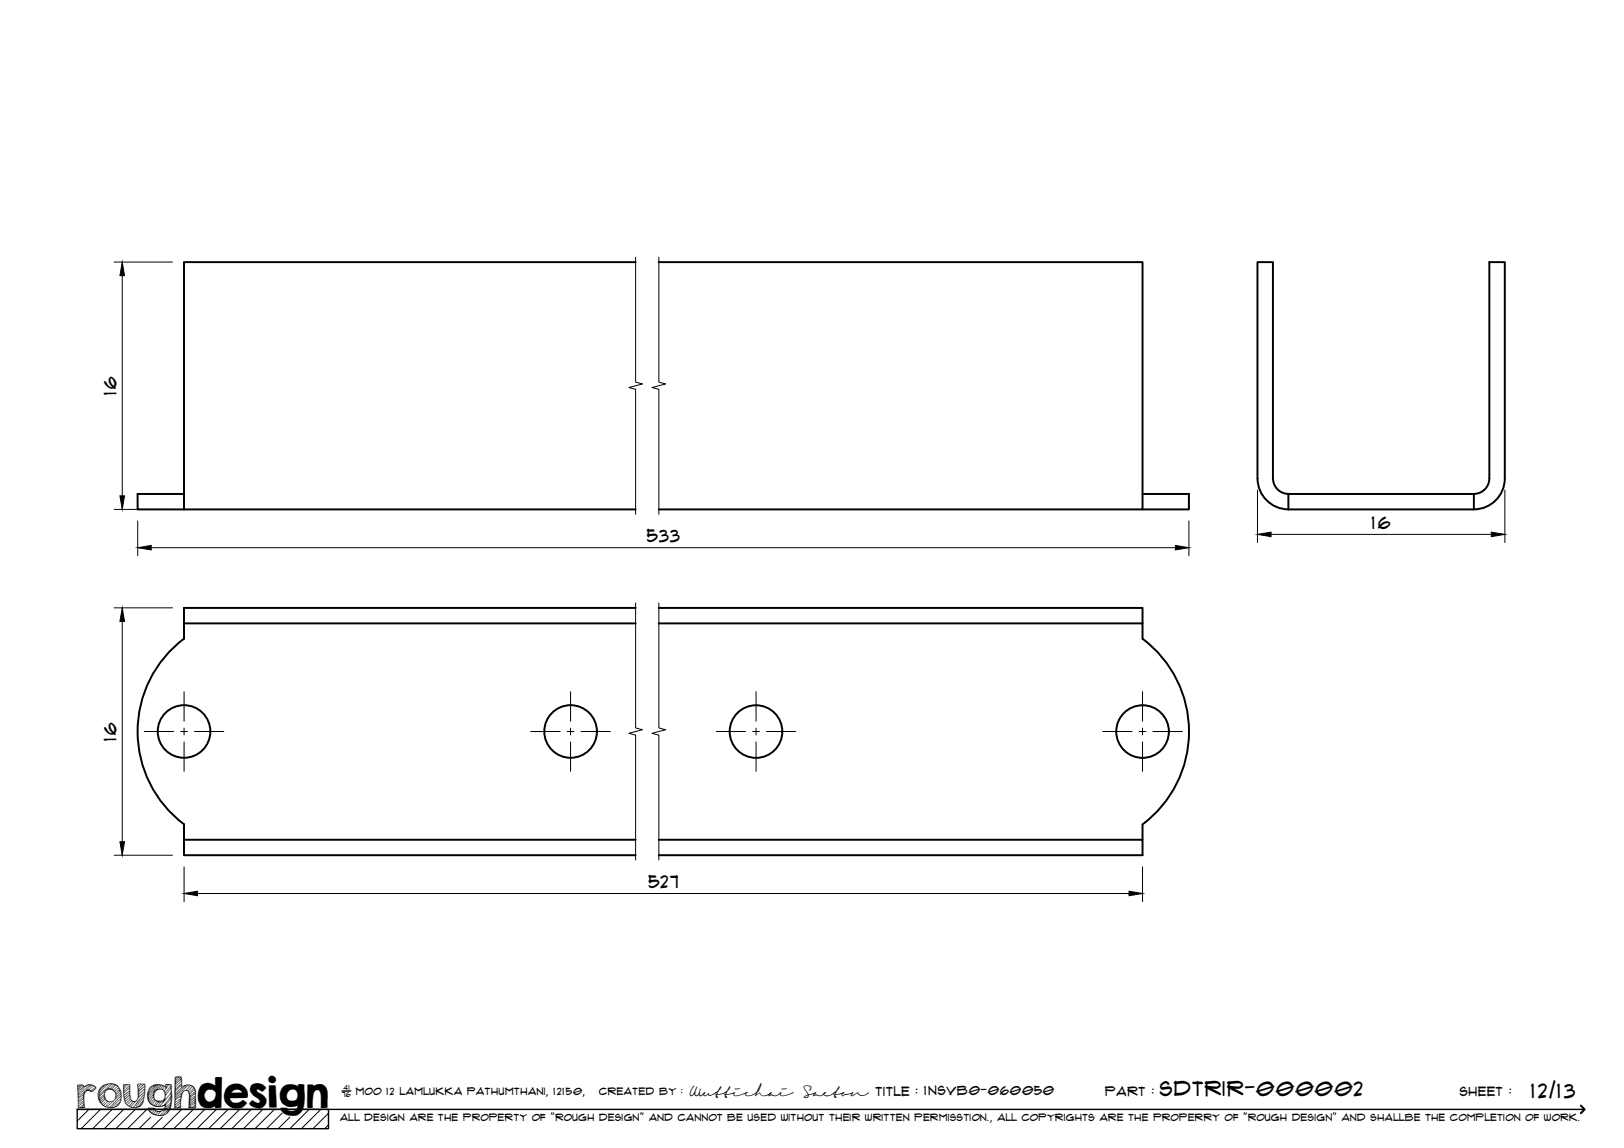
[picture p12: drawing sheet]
<svg xmlns="http://www.w3.org/2000/svg" width="420mm" height="297mm" viewBox="0 0 420 297" stroke-linecap="round" stroke-linejoin="round" font-family="sans-serif">
<!-- layer: Visible -->
<g fill="none" stroke="#000" stroke-width=".51">
<path d="M164.4 67.8h-116.8v64h116.8M170.4 67.8h125.2v64h-125.2M47.6 127.8h-12v4h12M295.6 127.8h12v4h-12M333.3 127.8h48v4h-48M333.3 127.8v4M333.3 127.8a4 4 0 0 1-4-4v-56h-4l.1 56a8 8 0 0 0 7.9 8M381.3 127.8a4 4 0 0 0 4-4v-56h4v56a8 8 0 0 1-8 8M164.4 157.3h-116.8v4h116.8M170.4 157.3h125.2v4M47.6 161.3v4M47.6 165.3a30 30 0 0 0 0 48"/>
<path d="M170.4 161.3h125.2v4M295.6 165.3a30 30 0 0 1 0 48v4M47.6 213.3v4h116.8M47.6 217.3v4h116.8M170.4 217.3h125.2v4h-125.2"/>
<circle cx="47.6" cy="189.3" r="6.8"/>
<circle cx="147.6" cy="189.3" r="6.8"/>
<circle cx="195.6" cy="189.3" r="6.8"/>
<circle cx="295.6" cy="189.3" r="6.8"/>
</g>
<!-- layer: TitleBlock -->
<path d="M20 287h65v5h-65zM20 287h390M88.5 282.3h2.3" fill="none" stroke="#000" stroke-width=".36"/>
<path d="M409 286.1l1 .9-1 1" fill="none" stroke="#000" stroke-width=".51"/>
<g fill="none" stroke="#000" stroke-width=".26">
<path d="M23 287l-3 3.1M26 287l-5 5M29 287l-5 5M32 287l-5 5M35 287l-5 5M38 287l-5 5M39 289.1l-3 2.9M42 289.1l-3 2.9M47 287l-5 5M50 287l-5 5M53 287l-5 5M56 287l-5 5"/>
<path d="M59 287l-5 5M62 287l-5 5M65 287l-5 5M68 287l-5 5M71 287l-5 5M73 288l-4 4M75 289.1l-3 2.9M80 287l-5 5M83 287l-5 5M85 288l-4 4M85 291l-1 1"/>
</g>
<!-- layer: Smart Centers -->
<g fill="none" stroke="#000" stroke-width=".26">
<path d="M47.6 179v7.6M147.6 179v7.6M195.6 179v7.6M295.6 179v7.6M37.3 189.3h7.6M46.7 189.3h1.8M47.6 188.4v1.8M47.6 192v7.6M50.3 189.3h7.6M137.3 189.3h7.6M146.7 189.3h1.8M147.6 188.4v1.8"/>
<path d="M147.6 192v7.6M150.3 189.3h7.6M185.3 189.3h7.6M194.7 189.3h1.8M195.6 188.4v1.8M195.6 192v7.6M198.3 189.3h7.6M285.3 189.3h7.6M294.7 189.3h1.8M295.6 188.4v1.8M295.6 192v7.6M298.3 189.3h7.6"/>
</g>
<!-- layer: Break Lines -->
<path d="M164.4 66.6v32.3l1.8 .4-3.5 1 1.7 .4v32.4M170.5 66.6v32.3l1.7 .4-3.5 1 1.8 .4v32.4M164.4 156v32.3l1.8 .5-3.5 .9 1.7 .5v32.3M170.5 156v32.3l1.7 .5-3.5 .9 1.8 .5v32.3" fill="none" stroke="#000" stroke-width=".26"/>
<!-- layer: FD_Dimensions -->
<g fill="none" stroke="#000" stroke-width=".26">
<path d="M29.5 67.8h15.1M31.6 71.3v57M29.5 131.8h15.1M35.6 134.8v9M307.6 134.8v9M325.3 126.8v13.6M328.8 138.3h57M389.3 126.8v13.6M29.5 157.3h15.1M39.1 141.7h265M31.6 160.8v57M29.5 221.3h15.1"/>
<path d="M47.6 224.3v9M51.1 231.2h241M295.6 224.3v9"/>
</g>
<path d="M31.6 67.8l.6 3.5h-1.2zM31 128.3h1.2l-.6 3.5zM325.3 138.3l3.5-.6v1.2zM385.8 137.7l3.5 .6-3.5 .6zM35.6 141.7l3.5-.6v1.2zM304.1 141.1l3.5 .6-3.5 .6zM31.6 157.3l.6 3.5h-1.2zM31 217.8h1.2l-.6 3.5zM47.6 231.2l3.5-.6v1.2zM292.1 230.6l3.5 .6-3.5 .6z" fill="#000" stroke="#000" stroke-width=".26"/>
<text font-size="9.7" x="19.9" y="286.8">roughdesign</text>
<g font-size="5.3">
<text x="300.1" y="283.6">SDTRIR-000002</text>
<text x="396.2" y="284">12/13</text>
</g>
<g font-size="4.6">
<text x="30.2" y="102.2" transform="rotate(-90 30.2 102.2)">16</text>
<text x="354.9" y="136.8">16</text>
<text x="167.4" y="140.2">533</text>
<text x="30.2" y="191.7" transform="rotate(-90 30.2 191.7)">16</text>
<text x="167.7" y="229.7">527</text>
</g>
<g font-size="3.4">
<text x="178.3" y="283.5">Wuttichai</text>
<text x="208.1" y="283.5">Saeton title : 1NSVB0-060050</text>
</g>
<g font-size="3.3">
<text x="286" y="283.5">Part :</text>
<text x="377.7" y="283.5">sheet :</text>
</g>
<g font-size="2.7">
<text x="92.1" y="283.3">moo 12 Lamlukka pathumthani, 12150,</text>
<text x="155" y="283.3">created by :</text>
</g>
<text font-size="2.6" x="88" y="290.1">all design are the property of &quot;rough design&quot; and cannot be used without their written permisstion., all copyrights are the properry of &quot;rough design&quot; and shallbe the completion of work.</text>
<g font-size="1.9">
<text x="88.5" y="283.9">76</text>
<text x="88.9" y="282.1">41</text>
</g>
</svg>
